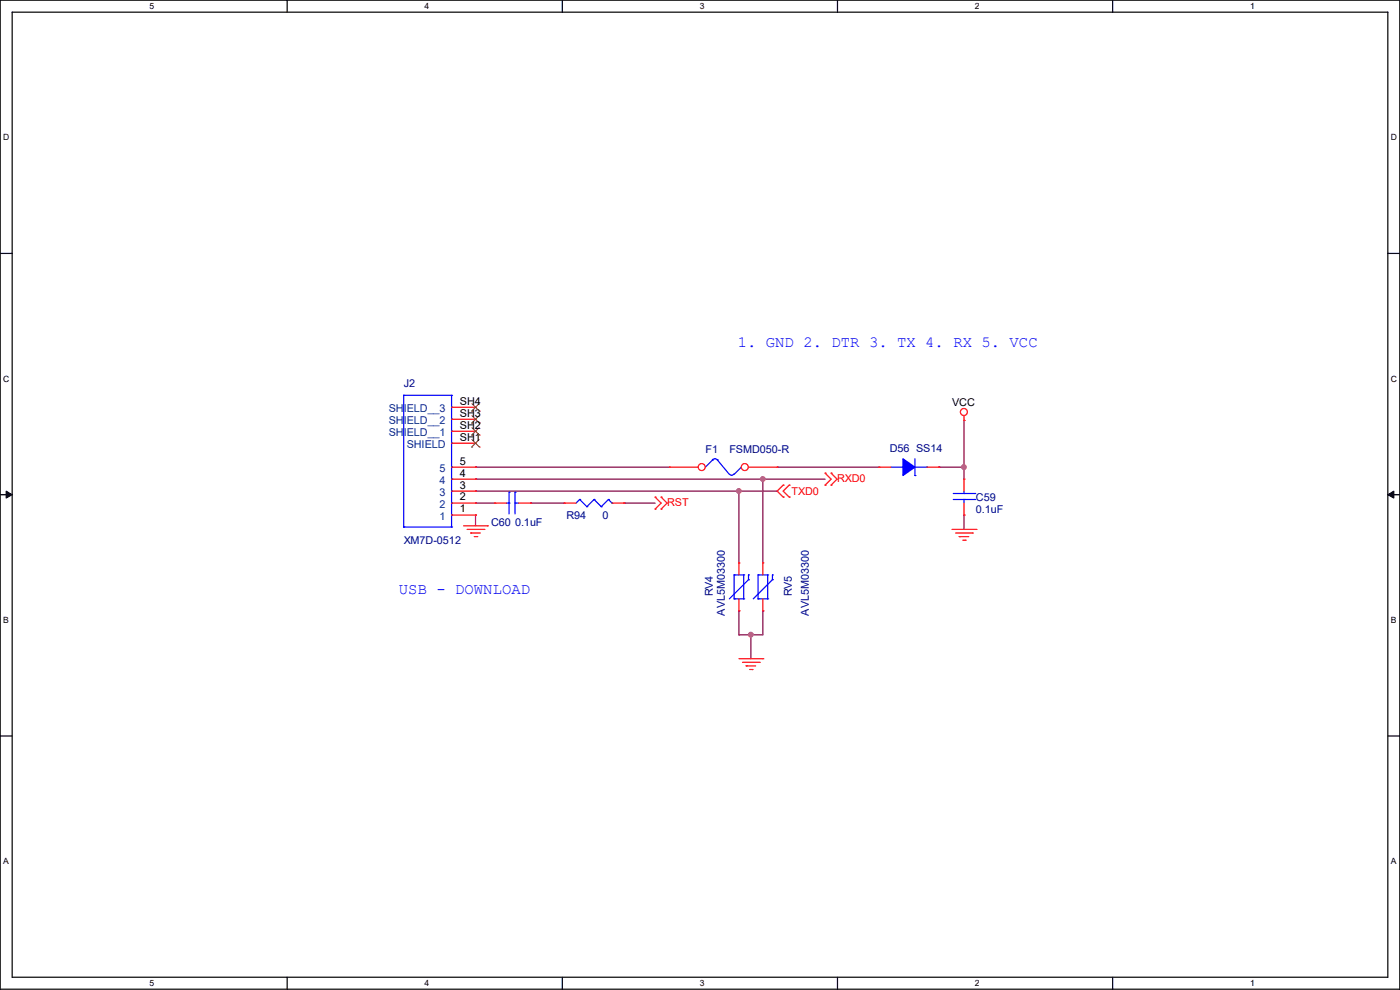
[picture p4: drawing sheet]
<svg xmlns="http://www.w3.org/2000/svg" width="297mm" height="210mm" viewBox="0 0 297 210" stroke-linecap="round" stroke-linejoin="round" font-family="sans-serif">
<path d="M0 0h297v209.8h-297zM2.6 2.6h291.8v204.7h-291.8z" fill="none" stroke="#000" stroke-width=".25"/>
<g fill="#fff">
<path d="M31.7 .3h1v2h-1z"/>
<path d="M31.7 207.6h1v1.9h-1z"/>
</g>
<path d="M60.9 0v2.6M60.9 207.3v2.5" fill="none" stroke="#000" stroke-width=".25"/>
<g fill="#fff">
<path d="M90.1 .3h1v2h-1z"/>
<path d="M90.1 207.6h1v1.9h-1z"/>
</g>
<path d="M119.3 0v2.6M119.3 207.3v2.5" fill="none" stroke="#000" stroke-width=".25"/>
<g fill="#fff">
<path d="M148.5 .3h.9v2h-.9z"/>
<path d="M148.5 207.6h.9v1.9h-.9z"/>
</g>
<path d="M177.7 0v2.6M177.7 207.3v2.5" fill="none" stroke="#000" stroke-width=".25"/>
<g fill="#fff">
<path d="M206.8 .3h1v2h-1z"/>
<path d="M206.8 207.6h1v1.9h-1z"/>
</g>
<path d="M236.1 0v2.6M236.1 207.3v2.5" fill="none" stroke="#000" stroke-width=".25"/>
<g fill="#fff">
<path d="M265.2 .3h1v2h-1z"/>
<path d="M265.2 207.6h1v1.9h-1z"/>
<path d="M.7 28.2h1.2v1.9h-1.2z"/>
<path d="M295.1 28.2h1.2v1.9h-1.2z"/>
<path d="M.7 79.3h1.2v2h-1.2z"/>
<path d="M295.1 79.3h1.2v2h-1.2z"/>
</g>
<path d="M0 53.8h2.6M294.4 53.8h2.6" fill="none" stroke="#000" stroke-width=".25"/>
<g fill="#fff">
<path d="M.7 130.5h1.2v2h-1.2z"/>
<path d="M295.1 130.5h1.1v2h-1.1z"/>
</g>
<path d="M0 104.9h2.6M294.4 104.9h2.6" fill="none" stroke="#000" stroke-width=".25"/>
<path d="M1.3 104.2l1.3 .7-1.3 .8zM294.4 104.9l1.3-.7v1.5z" fill="#000" stroke="#000" stroke-width=".21"/>
<g fill="#fff">
<path d="M.7 181.7h1.2v2h-1.2z"/>
<path d="M295.1 181.7h1.1v2h-1.1z"/>
</g>
<path d="M0 156.1h2.6M294.4 156.1h2.6" fill="none" stroke="#000" stroke-width=".25"/>
<g fill="none" stroke="#800040" stroke-width=".25">
<path d="M100.9 99.1h.1M100.9 99.1h41.1M164.9 99.1h.1M164.9 99.1h21.6M199.2 99.1h.1M199.2 99.1h5.3M204.5 89.2h.1M204.5 99.1h.1M204.5 89.2v12.4M100.9 109.3h.1M100.9 104.2h.1M100.9 101.6h.1"/>
<path d="M100.9 106.7h.1M100.9 106.7h4M100.9 109.3v2.2M100.9 104.2h64M100.9 101.6h74.1M112.6 106.7h.1M112.6 106.7h7.1M132.4 106.7h.1M132.4 106.7h6.6M156.8 104.2h.1M156.8 104.2v15.2M161.8 101.6h.1"/>
<path d="M161.8 101.6v17.8M204.5 109.3h.1M204.5 109.3v3M156.8 129.6h.1M156.8 134.7h.1M156.8 129.6v5.1M159.3 134.7h.1M159.3 134.7v5M161.8 129.6h.1M161.8 129.6v5.1h-5"/>
</g>
<g fill="#f0f" stroke="#f0f" stroke-width=".25">
<circle cx="204.5" cy="99.1" r=".49"/>
<circle cx="156.7" cy="104.2" r=".49"/>
<circle cx="161.8" cy="101.6" r=".49"/>
<circle cx="159.3" cy="134.6" r=".49"/>
</g>
<g fill="none" stroke="#f00" stroke-width=".25">
<path d="M95.8 94h5.1M95.8 88.9h5.1M95.8 91.5h5.1M95.8 86.4h5.1M95.8 99.1h5.1M100.9 94h.1M100.9 88.9h.1M100.9 91.5h.1M100.9 86.4h.1M100.9 99.1h.1M204.5 89.2h.1M204.5 88.2v1"/>
<path d="M95.8 106.7h5.1M95.8 109.3h5.1M95.8 104.2h5.1M95.8 101.6h5.1M98.3 111.5h5.1M99.1 112.3h3.6M99.9 113.1h.1M99.9 113.1h2M100.6 113.8h.5M100.9 109.3h.1M100.9 106.7h.1M100.9 104.2h.1"/>
<path d="M100.9 101.6h.1M101.1 113.8h.1M102.7 112.3h.1M103.4 111.5h.1M104.9 106.7h.1M104.9 106.7h2.6M110 106.7h2.6M112.6 106.7h.1M119.7 106.7h.1M119.7 106.7h2.5M129.8 106.7h2.6M132.4 106.7h.1"/>
<path d="M139 108h.1M139 105.5h.1M139 105.5l1.3 1.2-1.3 1.3M140.3 108h.1M140.3 105.5h.1M140.3 105.5l1.2 1.2-1.2 1.3M156.8 119.4h.1M156.8 119.4v2.6M166.2 102.9h.1M166.2 105.5h.1M166.2 102.9l-1.3 1.3 1.3 1.3M167.4 105.5h.1"/>
<path d="M167.4 102.9h.1M167.4 102.9l-1.2 1.3 1.2 1.3M175 102.9h.1M175 100.4h.1M175 100.4l1.3 1.2-1.3 1.3M176.3 102.9h.1M176.3 100.4h.1M176.3 100.4l1.3 1.2-1.3 1.3M202 112.3h5.1M202.7 113.1h3.6M203.5 113.8h.1M203.5 113.8h2"/>
<path d="M204.3 114.6h.5M204.5 101.6h.1M204.5 109.3h.1M204.5 101.6v2.6M204.5 106.7v2.6M204.8 114.6h.1M206.3 113.1h.1M207.1 112.3h.1M156.8 129.6h.1M156.8 139.7h5M156.8 127v2.6M161.8 139.7h.1"/>
<path d="M157.5 140.5h3.6M158.3 141.3h.1M158.3 141.3h2M159 142h.6M159.6 142h.1M161.1 140.5h.1"/>
<circle cx="204.5" cy="87.4" r=".74"/>
</g>
<g fill="none" stroke="#00f" stroke-width=".25">
<path d="M85.6 83.9h.1M85.6 83.9v27.9M85.6 83.9h10.2M95.8 83.9h.1M95.8 94h.1M95.8 99.1h.1M95.8 91.5h.1M95.8 88.9h.1M95.8 86.4h.1M95.8 83.9v27.9M151.1 97.5a.74 .74 0 0 1 1.1 .1M151.2 97.6h.1"/>
<path d="M151.2 97.6l-1.6 1.5M152.2 97.6h.1M152.2 97.6l2.5 3M157.3 99.1h.1M157.3 99.1l-1.6 1.5M85.6 111.8h.1M85.6 111.8h10.2M95.8 111.8h.1M95.8 109.3h.1M95.8 106.7h.1M95.8 104.2h.1M95.8 101.6h.1"/>
<path d="M107.5 106.7h.5M108 106.7h.1M108 104.4h.1M108 104.4v4.6M109.3 104.4h.1M109.3 106.7h.1M109.3 106.7h.7M109.3 104.4v4.6M123 106h.1M123 106l-.8 .7M123 106l1.5 1.5M124.5 107.5h.1"/>
<path d="M126 106h.1M126 106l-1.5 1.5M126 106l1.6 1.5M127.6 107.5h.1M129.1 106h.1M129.1 106l-1.5 1.5M129.1 106l.7 .7M129.8 106.7h.1M155.6 100.6a.49 .49 0 0 1-.8 0M202.2 106h4.6M202.2 104.7h4.6M204.5 104.7h.1"/>
<path d="M204.5 106h.1M204.5 104.2v.5M204.5 106v.7M206.8 106h.1M206.8 104.7h.1M155.7 127h.1M155.7 122h.1M155.7 127h2.1M155.7 122v5M155.7 122h2.1M157.8 122h.1M157.8 127h.1"/>
<path d="M157.8 122v5M158.8 123h.1M158.8 122h.1M158.8 123l-4.1 4M158.8 122v1"/>
</g>
<g fill="none" stroke="#804000" stroke-width=".21">
<path d="M100.1 94.8h.1M100.1 89.7h.1M100.1 92.3h.1M100.1 87.2h.1M100.1 93.3l1.6 1.5M100.1 88.2l1.6 1.5M100.1 90.7l1.6 1.6M100.1 85.6l1.6 1.6M101.6 93.3l-1.5 1.5M101.6 88.2l-1.5 1.5M101.6 90.7l-1.5 1.6M101.6 85.6l-1.5 1.6"/>
<path d="M101.7 94.8h.1M101.7 89.7h.1M101.7 92.3h.1M101.7 87.2h.1"/>
</g>
<circle cx="148.9" cy="99.1" r=".74" fill="#fff" stroke="#f00" stroke-width=".25"/>
<path d="M142 99.1h.1M142 99.1h6.1" fill="none" stroke="#f00" stroke-width=".25"/>
<circle cx="158" cy="99.1" r=".74" fill="#fff" stroke="#f00" stroke-width=".25"/>
<path d="M158.8 99.1h6.1M164.9 99.1h.1M186.5 99.1h.1M186.5 99.1h2.5M196.6 99.1h2.6M199.2 99.1h.1M161.8 119.4h.1M161.8 119.4v2.6M161.8 129.6h.1M161.8 127v2.6" fill="none" stroke="#f00" stroke-width=".25"/>
<g fill="none" stroke="#00f" stroke-width=".25">
<path d="M189 99.1h2.6M191.6 99.1h.1M194.1 97.3v3.6M194.1 99.1h2.5M196.6 99.1h.1M194.1 100.9h.1M160.8 127h.1M160.8 122h.1M160.8 127h2.1M160.8 122v5M160.8 122h2.1M162.9 122h.1"/>
<path d="M162.9 127h.1M162.9 122v5M163.9 123h.1M163.9 122h.1M163.9 123l-4.1 4M163.9 122v1"/>
</g>
<path d="M191.6 97.3l2.5 1.8-2.5 1.8z" fill-rule="evenodd" fill="#00f" stroke="#00f" stroke-width=".25"/>
<g fill="#f0f" stroke="#f0f" stroke-width=".25">
<circle cx="204.5" cy="99.1" r=".49"/>
<circle cx="156.7" cy="104.2" r=".49"/>
<circle cx="161.8" cy="101.6" r=".49"/>
<circle cx="159.3" cy="134.6" r=".49"/>
</g>
<g font-size="3.3" fill="#00f">
<text x="156.5" y="73.5">1. GND 2. DTR 3. TX 4. RX 5. VCC</text>
<text x="84.6" y="126.1">USB - DOWNLOAD</text>
</g>
<g font-size="2.3" fill="#000080">
<text x="85.6" y="82.1">J2</text>
<text x="188.8" y="95.8">D56 SS14</text>
<text x="149.7" y="96.1">F1</text>
<text x="154.7" y="96.1">FSMD050-R</text>
<text x="207.1" y="106.3">C59</text>
<text x="104.2" y="111.6">C60 0.1uF</text>
<text x="120.2" y="110.1">R94</text>
<text x="127.8" y="110.1">0</text>
<text x="207.1" y="108.8">0.1uF</text>
<text x="85.6" y="115.4">XM7D-0512</text>
<text x="151.3" y="126.5" transform="rotate(-90 151.3 126.5)">RV4</text>
<text x="153.8" y="130.6" transform="rotate(-90 153.8 130.6)">AVL5M03300</text>
<text x="168" y="126.5" transform="rotate(-90 168 126.5)">RV5</text>
<text x="171.6" y="130.6" transform="rotate(-90 171.6 130.6)">AVL5M03300</text>
</g>
<g font-size="2.3" fill="#004080">
<text x="82.5" y="87.5">SHIELD__3</text>
<text x="82.5" y="90">SHIELD__2</text>
<text x="82.5" y="92.5">SHIELD__1</text>
<text x="86.3" y="95.1">SHIELD</text>
<text x="93.3" y="100.2">5</text>
<text x="93.3" y="107.8">2</text>
<text x="93.3" y="105.2">3</text>
<text x="93.3" y="102.7">4</text>
<text x="93.3" y="110.3">1</text>
</g>
<g font-size="2.3">
<text x="97.6" y="88.4">SH3</text>
<text x="97.6" y="85.9">SH4</text>
<text x="202" y="86.2">VCC</text>
<text x="97.6" y="93.5">SH1</text>
<text x="97.6" y="90.9">SH2</text>
<text x="97.6" y="101.1">4</text>
<text x="97.6" y="98.6">5</text>
<text x="97.6" y="106.2">2</text>
<text x="97.6" y="103.6">3</text>
<text x="97.6" y="108.7">1</text>
</g>
<g font-size="2.3" fill="#f00">
<text x="141.5" y="107.3">RST</text>
<text x="167.9" y="105">TXD0</text>
<text x="177.6" y="102.2">RXD0</text>
</g>
<g font-size="1.8">
<text x="31.7" y="1.9">5</text>
<text x="90.1" y="1.9">4</text>
<text x="148.5" y="1.9">3</text>
<text x="206.8" y="1.9">2</text>
<text x="265.2" y="1.9">1</text>
<text x=".7" y="29.8">D</text>
<text x="295.1" y="29.8">D</text>
<text x=".7" y="80.9">C</text>
<text x="295.1" y="80.9">C</text>
<text x=".7" y="132.1">B</text>
<text x="295.1" y="132.1">B</text>
<text x=".7" y="183.3">A</text>
<text x="295.1" y="183.3">A</text>
<text x="31.7" y="209.2">5</text>
<text x="90.1" y="209.2">4</text>
<text x="148.5" y="209.2">3</text>
<text x="206.8" y="209.2">2</text>
<text x="265.2" y="209.2">1</text>
</g>
</svg>
